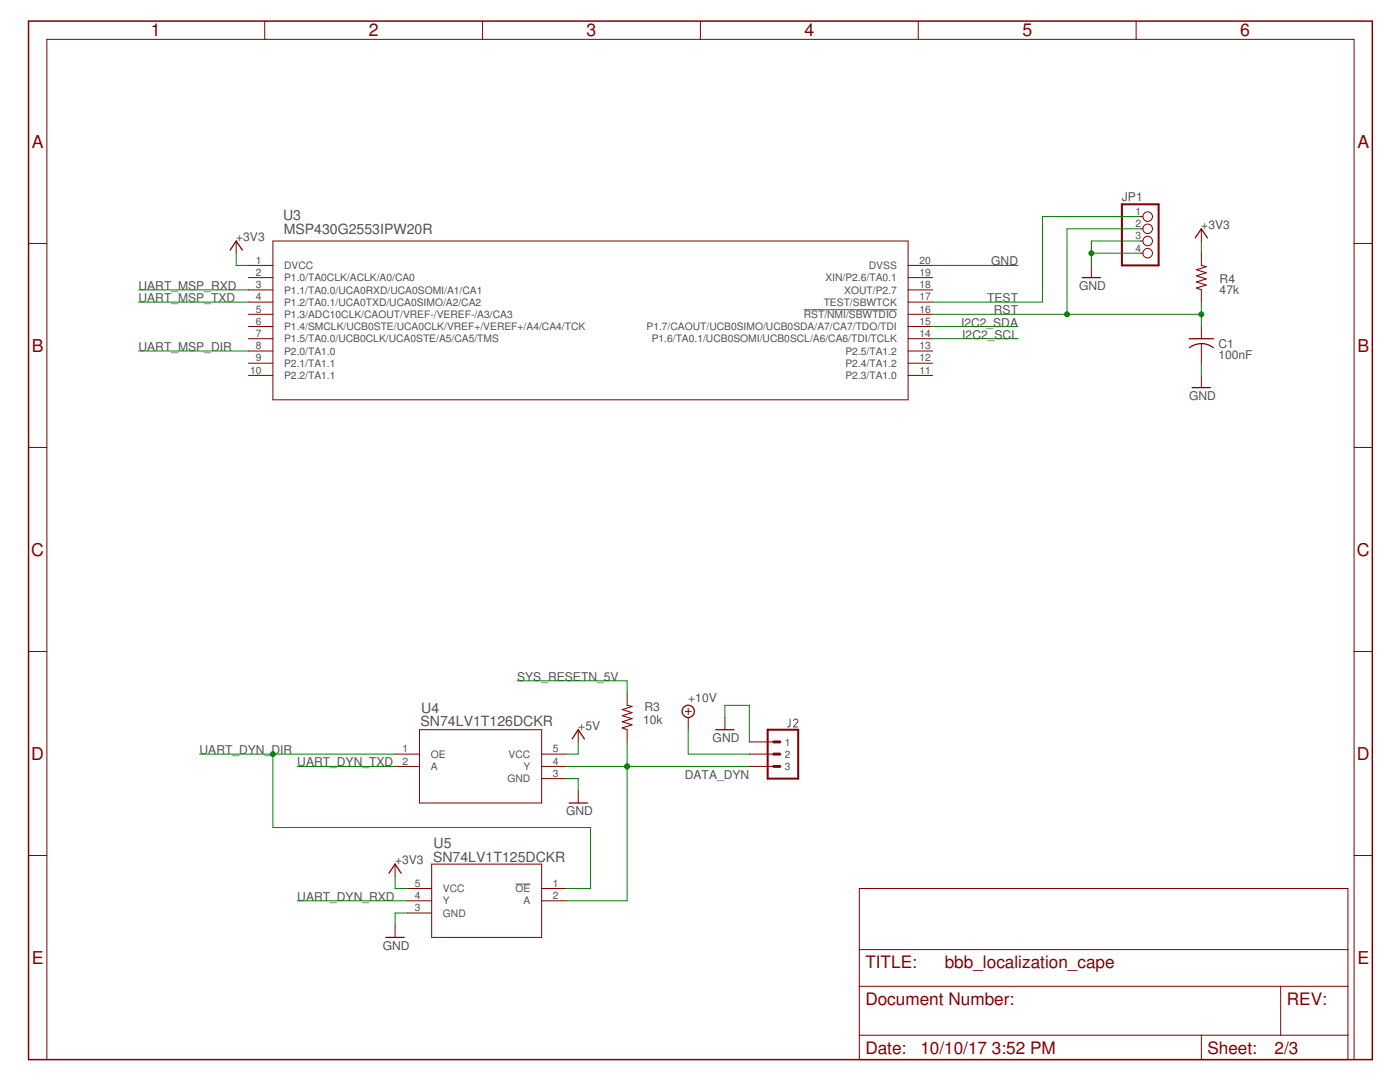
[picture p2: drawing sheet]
<svg xmlns="http://www.w3.org/2000/svg" width="279mm" height="216mm" viewBox="0 0 279 216" stroke-linecap="round" stroke-linejoin="round" font-family="sans-serif">
<path d="M160.4 61.8h18.6M157.7 143.5l-.1 1.3-.4 .3M158.3 143.8a.43 .43 0 0 1 .7-.3 .43 .43 0 0 1 .1 .7l-.8 .9h.9M102.9 176.4h3" fill="none" stroke="#505050" stroke-width=".2"/>
<g fill="none" stroke="#800000" stroke-width=".2">
<path d="M52.8 4.2v3.7M96.3 4.2v3.7M139.8 4.2v3.7M183.3 4.2v3.7M226.7 4.2v3.7M5.7 48.6h3.7M47.1 48.1v2.4M49.6 53h4.9M49.6 55.4h4.9M49.6 57.8h4.9M54.5 48.1h126.7v31.7h-126.7zM181.2 53h4.9"/>
<path d="M181.2 55.4h4.9M181.2 57.8h4.9M217.8 53v2.4M227.6 48.1h.5M227.6 43.2h.5M227.6 45.7h.5M227.6 50.5h.5M239.8 45.7v2.4M239.8 50.5v2.5M239.8 57.8v2.5M270.2 48.6h3.7M49.6 60.3h4.9"/>
<path d="M49.6 62.7h4.9M49.6 65.2h4.9M49.6 67.6h4.9M49.6 70h4.9M49.6 72.5h4.9M49.6 74.9h4.9M181.2 60.3h4.9M181.2 62.7h4.9M181.2 65.2h4.9M181.2 67.6h4.9M181.2 70h4.9M181.2 72.5h4.9"/>
<path d="M181.2 74.9h4.9M239.8 65.2v2.4M239.8 68.6v3.9M239.8 74.9v2.4M5.7 89.3h3.7M270.2 89.3h3.7M5.7 130h3.7M125.2 138.3v2.4M270.2 130h3.7M78.8 152.9h4.9M78.8 150.5h4.9M83.7 145.6h24.4v14.6h-24.4z"/>
<path d="M108.1 152.9h4.9M108.1 150.5h4.9M108.1 155.4h4.9M115.4 145.6v2.4M115.4 157.8v2.4M125.2 145.6v2.4M136.7 141.9h1.3M137.4 141.4v1.2M137.4 143.2v2.4M144.7 143.2v2.4M149.5 152.9h4.9M149.5 150.5h4.9"/>
<path d="M149.5 148h4.9M5.7 170.7h3.7M78.8 172.4v2.5M81.3 177.3h4.8M81.3 179.7h4.8M86.1 172.4h22v14.6h-22zM108.1 177.3h4.9M108.1 179.7h4.9M171.5 177.3h97.5v34.1h-97.5zM270.2 170.7h3.7M78.8 184.6v2.4M81.3 182.2h4.8"/>
<path d="M171.5 196.8h97.5M171.5 189.5h97.5M255.6 196.8v9.8M9.4 211.4v-203.5h260.8v203.5M171.5 206.6h97.5M239.8 206.6v4.8"/>
<circle cx="229" cy="45.7" r=".95"/>
<circle cx="229" cy="43.2" r=".95"/>
<circle cx="229" cy="50.5" r=".95"/>
<circle cx="229" cy="48.1" r=".95"/>
</g>
<g fill="none" stroke="#800000" stroke-width=".25">
<path d="M45.9 49.9l1.2-1.8 1.3 1.8M216 55.4h3.6M238.5 47.5l1.3-1.8 1.2 1.8M237.3 67.6h4.9M237.4 69.4a3.9 3.9 0 0 1 4.7 0M237.9 77.3h3.7M114.2 147.4l1.2-1.8 1.2 1.8M142.8 145.6h3.7M77.6 174.2l1.2-1.8 1.3 1.8M113.6 160.2h3.6M77 187h3.7"/>
<circle cx="137.4" cy="141.9" r="1.23"/>
</g>
<path d="M239.8 53l.9 .2-1.9 .6 1.9 .6-1.9 .6 1.9 .6-1.9 .7 1.9 .6-1.9 .6 1 .3M125.2 140.7l.9 .3-1.9 .6 1.9 .6-1.9 .6 1.9 .6-1.9 .6 1.9 .6-1.9 .6 1 .4" fill="none" stroke="#800000" stroke-width=".21"/>
<path d="M223.9 40.8h7.3v12.2h-7.3zM153.2 145.6h6.1v9.8h-6.1z" fill="none" stroke="#800000" stroke-width=".4"/>
<path d="M154.4 148h1.2M154.4 150.5h1.2M154.4 152.9h1.2" fill="none" stroke="#800000" stroke-width=".59"/>
<path d="M5.7 4.2h268.2v207.2h-268.2z" fill="none" stroke="#800000" stroke-width=".3"/>
<g fill="none" stroke="#008000" stroke-width=".2">
<path d="M27.6 57.8h22M47.1 50.5v2.5h2.5M186.1 53h17.1M217.8 50.5h9.8M227.6 48.1h-9.8v4.9M227.6 43.2h-19.6v17.1h-21.9M227.6 45.7h-14.7v17M239.8 48.1v2.4M27.6 60.3h22M27.6 70h22M186.1 62.7h53.7M186.1 65.2h17.1"/>
<path d="M186.1 67.6h17.1M239.8 60.3v4.9M239.8 72.5v2.4M103.2 135.8h22v2.5M39.8 150.5h39M54.5 150.5v14.6h63.4v12.2h-4.9M59.3 152.9h19.5M113 155.4h2.4v2.4M113 152.9h36.5M115.4 148v2.5h-2.4M125.2 148v31.7h-12.2M137.4 145.6v4.9h12.1"/>
<path d="M144.7 143.2v-2.5h4.8v7.3M59.3 179.7h22M78.8 174.9v2.4h2.5M81.3 182.2h-2.5v2.4"/>
</g>
<g fill="#008000" stroke="#008000" stroke-width=".2">
<circle cx="217.8" cy="50.5" r=".49"/>
<circle cx="239.8" cy="62.7" r=".49"/>
<circle cx="212.9" cy="62.7" r=".49"/>
<circle cx="54.5" cy="150.5" r=".49"/>
<circle cx="125.2" cy="152.9" r=".49"/>
</g>
<g font-size="3.5" fill="#800000">
<text x="30.1" y="7.3">1</text>
<text x="73.6" y="7.3">2</text>
<text x="117.1" y="7.3">3</text>
<text x="160.6" y="7.3">4</text>
<text x="204" y="7.3">5</text>
<text x="247.5" y="7.3">6</text>
<text x="6.4" y="29.5">A</text>
<text x="270.9" y="29.5">A</text>
<text x="6.4" y="70.2">B</text>
<text x="270.9" y="70.2">B</text>
<text x="6.3" y="110.9">C</text>
<text x="270.8" y="110.9">C</text>
<text x="6.3" y="151.6">D</text>
<text x="270.8" y="151.6">D</text>
<text x="6.4" y="192.3">E</text>
<text x="270.9" y="192.3">E</text>
</g>
<g font-size="3.4" fill="#800000">
<text x="172.7" y="193.1">TITLE:</text>
<text x="188.6" y="193.1">bbb_localization_cape</text>
<text x="172.7" y="200.5">Document Number:</text>
<text x="256.8" y="200.5">REV:</text>
<text x="172.7" y="210.2">Date:</text>
<text x="183.7" y="210.2">10/10/17</text>
<text x="198" y="210.2">3:52 PM</text>
<text x="241" y="210.2">Sheet:</text>
<text x="254.4" y="210.2">2/3</text>
</g>
<g font-size="2.8" fill="#505050">
<text x="56.5" y="44">U3</text>
<text x="56.6" y="46.6">MSP430G2553IPW20R</text>
<text x="84.1" y="142.2">U4</text>
<text x="83.9" y="144.9">SN74LV1T126DCKR</text>
<text x="86.4" y="172">SN74LV1T125DCKR</text>
<text x="86.5" y="169.3">U5</text>
</g>
<g font-size="2.4" fill="#505050">
<text x="223.9" y="40.2">JP1</text>
<text x="239.7" y="45.7">+3V3</text>
<text x="47.1" y="48.1">+3V3</text>
<text x="197.8" y="53">GND</text>
<text x="27.6" y="57.8">UART_MSP_RXD</text>
<text x="215.4" y="57.8">GND</text>
<text x="243.4" y="58.6">47k</text>
<text x="243.4" y="56.4">R4</text>
<text x="27.6" y="60.3">UART_MSP_TXD</text>
<text x="191.8" y="65.2">I2C2_SDA</text>
<text x="197" y="60.3">TEST</text>
<text x="198.4" y="62.7">RST</text>
<text x="27.6" y="70">UART_MSP_DIR</text>
<text x="192" y="67.6">I2C2_SCL</text>
<text x="243.2" y="71.6">100nF</text>
<text x="243.2" y="69.4">C1</text>
<text x="237.3" y="79.8">GND</text>
<text x="103.2" y="135.9">SYS_RESETN_5V</text>
<text x="128.6" y="142">R3</text>
<text x="137.4" y="140.1">+10V</text>
<text x="115.4" y="145.6">+5V</text>
<text x="128.3" y="144.4">10k</text>
<text x="142.2" y="148">GND</text>
<text x="39.8" y="150.5">UART_DYN_DIR</text>
<text x="59.3" y="152.9">UART_DYN_TXD</text>
<text x="136.7" y="155.4">DATA_DYN</text>
<text x="113" y="162.7">GND</text>
<text x="78.8" y="172.4">+3V3</text>
<text x="59.3" y="179.7">UART_DYN_RXD</text>
<text x="76.4" y="189.5">GND</text>
</g>
<g font-size="2.1" fill="#505050">
<text x="226.6" y="42.9">1</text>
<text x="226.6" y="45.3">2</text>
<text x="226.6" y="47.7">3</text>
<text x="51.1" y="52.6">1</text>
<text x="56.7" y="53.7">DVCC</text>
<text x="173.4" y="53.7">DVSS</text>
<text x="183.5" y="52.6">20</text>
<text x="226.6" y="50.2">4</text>
<text x="51.1" y="55.1">2</text>
<text x="51.1" y="57.5">3</text>
<text x="51.1" y="59.9">4</text>
<text x="56.7" y="56.1">P1.0/TA0CLK/ACLK/A0/CA0</text>
<text x="56.7" y="58.6">P1.1/TA0.0/UCA0RXD/UCA0SOMI/A1/CA1</text>
<text x="164.7" y="56.1">XIN/P2.6/TA0.1</text>
<text x="168.5" y="58.6">XOUT/P2.7</text>
<text x="183.5" y="59.9">17</text>
<text x="183.5" y="57.5">18</text>
<text x="183.5" y="55.1">19</text>
<text x="51.1" y="62.4">5</text>
<text x="51.1" y="64.8">6</text>
<text x="56.7" y="61">P1.2/TA0.1/UCA0TXD/UCA0SIMO/A2/CA2</text>
<text x="56.7" y="63.4">P1.3/ADC10CLK/CAOUT/VREF-/VEREF-/A3/CA3</text>
<text x="56.7" y="65.9">P1.4/SMCLK/UCB0STE/UCA0CLK/VREF+/VEREF+/A4/CA4/TCK</text>
<text x="129" y="65.9">P1.7/CAOUT/UCB0SIMO/UCB0SDA/A7/CA7/TDO/TDI</text>
<text x="160.4" y="63.4">RST/NMI/SBWTDIO</text>
<text x="164.4" y="61">TEST/SBWTCK</text>
<text x="183.5" y="64.8">15</text>
<text x="183.5" y="62.4">16</text>
<text x="51.1" y="67.3">7</text>
<text x="51.1" y="69.7">8</text>
<text x="56.7" y="68.3">P1.5/TA0.0/UCB0CLK/UCA0STE/A5/CA5/TMS</text>
<text x="56.7" y="70.8">P2.0/TA1.0</text>
<text x="130.1" y="68.3">P1.6/TA0.1/UCB0SOMI/UCB0SCL/A6/CA6/TDI/TCLK</text>
<text x="168.7" y="70.8">P2.5/TA1.2</text>
<text x="183.5" y="69.7">13</text>
<text x="183.5" y="67.3">14</text>
<text x="49.9" y="74.6">10</text>
<text x="51.1" y="72.1">9</text>
<text x="56.7" y="73.2">P2.1/TA1.1</text>
<text x="56.7" y="75.6">P2.2/TA1.1</text>
<text x="168.7" y="75.6">P2.3/TA1.0</text>
<text x="168.7" y="73.2">P2.4/TA1.2</text>
<text x="183.5" y="74.6">11</text>
<text x="183.5" y="72.1">12</text>
<text x="156.7" y="148.8">1</text>
<text x="80.3" y="150.1">1</text>
<text x="80.3" y="152.6">2</text>
<text x="86" y="151.2">OE</text>
<text x="86" y="153.7">A</text>
<text x="101.5" y="151.2">VCC</text>
<text x="104.5" y="153.7">Y</text>
<text x="110.3" y="155">3</text>
<text x="110.3" y="152.6">4</text>
<text x="110.3" y="150.1">5</text>
<text x="156.7" y="153.7">3</text>
<text x="156.7" y="151.2">2</text>
<text x="101.3" y="156.1">GND</text>
<text x="82.8" y="179.4">4</text>
<text x="82.8" y="177">5</text>
<text x="88.4" y="178">VCC</text>
<text x="102.9" y="178">OE</text>
<text x="110.3" y="177">1</text>
<text x="110.3" y="179.4">2</text>
<text x="82.8" y="181.8">3</text>
<text x="88.4" y="182.9">GND</text>
<text x="88.4" y="180.5">Y</text>
<text x="104.5" y="180.5">A</text>
</g>
</svg>
